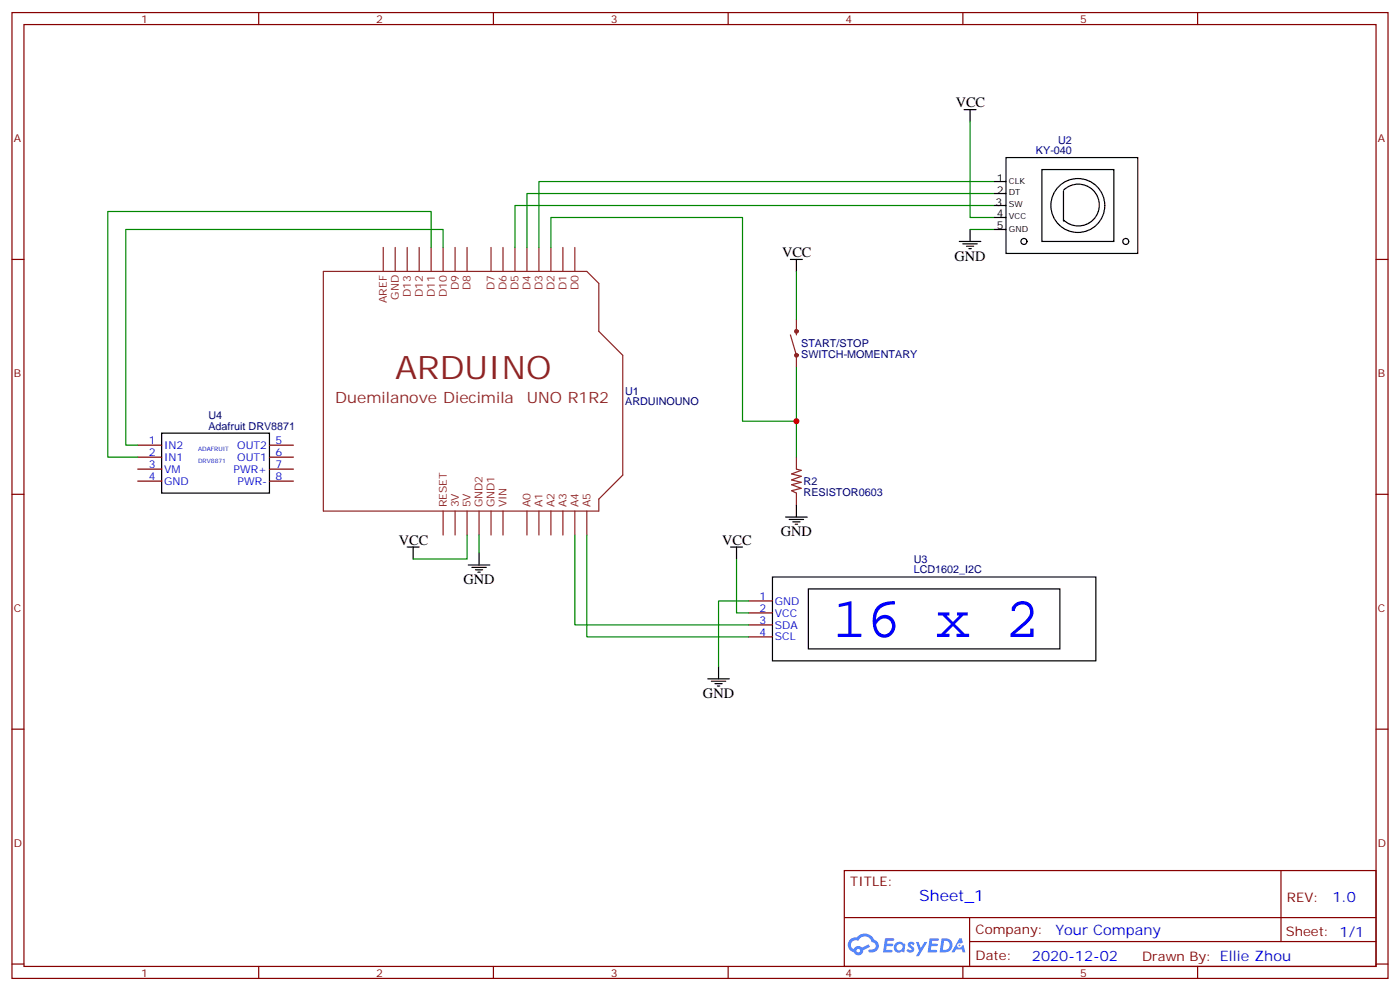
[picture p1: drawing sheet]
<svg xmlns="http://www.w3.org/2000/svg" width="412mm" height="292mm" viewBox="0 0 412 292" stroke-linecap="round" stroke-linejoin="round" font-family="sans-serif">
<g fill="none" stroke="#870000" stroke-width=".35">
<path d="M3.5 3.7h405.4v284.3h-405.4zM7.1 7.2h398.2v277.3h-398.2zM76.2 3.7v3.5M145.3 3.7v3.5M214.5 3.7v3.5M283.6 3.7v3.5M352.8 3.7v3.5M3.5 76.4h3.6M405.3 76.4h3.6M3.5 145.5h3.6M405.3 145.5h3.6M3.5 214.7h3.6"/>
<path d="M405.3 214.7h3.6M248.7 256.3h156.6v28.2h-156.6zM377.3 256.3v20.9M248.7 270.1h156.5M285.6 277.2h119.6M285.6 270.1v14.2M3.5 283.8h3.6M76.2 284.5v3.5M145.3 284.5v3.5M214.5 284.5v3.5M283.6 284.5v3.5M352.8 284.5v3.5"/>
<path d="M405.3 283.8h3.6"/>
</g>
<g fill="#5487ff">
<path d="M267.7 277.5a1.22 1.22 0 0 1 1.7 .2l-.4 .6a.47 .47 0 0 0-.3-.4 .47 .47 0 0 0-.5 .2l.1 .2a1.14 1.14 0 0 1 .8 1.8 1.14 1.14 0 0 1-1.9 0l-.2-.2 .5-.6 .7 .5a.29 .29 0 0 0 .3-.3 .29 .29 0 0 0-.2-.3 1.04 1.04 0 0 1-.6-1.7z"/>
<path d="M260.7 276.2h2.4l.3 .2-.2 .5-1.8 .1-.1 .8h1.5l.3 .4-.3 .4h-1.6l-.2 1.1h1.7l.2 .3-.2 .3-2.6 .1z"/>
<path d="M273.8 276.2h2.4l.3 .2-.1 .5-1.8 .1-.2 .8h1.6l.3 .4-.4 .4-1.6-.1-.1 1.1 1.7 .1 .2 .3-.2 .3-2.6 .1z"/>
<path d="M282.6 276.2h.7l.3 1.3-.6 .3a.69 .69 0 0 0-1 .3 .69 .69 0 0 0 .4 .9 .69 .69 0 0 0 .9-.6l.5-.2 .6 2.2h-.8l-.2-.9h-1.8l-.5 .9h-.8z"/>
<path d="M269.8 277.3h.8l.6 1.8 1.1-1.8h.9l-2.6 4.2h-.8l.9-1.5z"/>
<path d="M277.4 276.2l-.6 4.2h1.3a2.11 2.11 0 0 0 2.5-2.1 2.11 2.11 0 0 0-2.5-2.1zM278.1 277a1.39 1.39 0 0 1 1.7 1.4 1.39 1.39 0 0 1-1.8 1.2h-.3z"/>
<path d="M263.7 277.8a1.54 1.54 0 0 0-.1 2.2 1.54 1.54 0 0 0 2.2 .1l.6 .3 .3-2.3-.2-.3h-.4a1.49 1.49 0 0 0-2.4 0zM264 278.8a.94 .94 0 0 1 1.8 0 .94 .94 0 0 1-1.8 0z"/>
<path d="M250.4 276.6a2.18 2.18 0 0 0 1.1 3.7 1.44 1.44 0 0 0 1.6 .9 1.44 1.44 0 0 0 1.2-1.4l2-1.1-.5-.7-1.9 1a1.47 1.47 0 0 0-2.4 .4 1.39 1.39 0 0 1-.7-1.9 1.39 1.39 0 0 1 2-.5 2.12 2.12 0 0 1 2.2-1.3 2.12 2.12 0 0 1 1.9 1.7 1.14 1.14 0 0 1 1.1 1.4 1.14 1.14 0 0 1-1.7 .7 .43 .43 0 0 0-.5 .4 .43 .43 0 0 0 .4 .5 1.98 1.98 0 0 0 2.5-1.2 1.98 1.98 0 0 0-1.2-2.6 3.1 3.1 0 0 0-5.3-.6l-.9 .1zM252.3 279.9a.55 .55 0 0 1 1.1 0 .55 .55 0 0 1-1.1 0z"/>
<circle cx="282.6" cy="278.3" r=".26"/>
</g>
<g fill="none" stroke="#8c2424" stroke-width=".35">
<path d="M95.2 79.9h77.7l3.5 3.5v14.1l7 7.1v35.3l-7 7v3.6h-81.2zM112.9 72.8v7.1M116.4 72.8v7.1M119.9 72.8v7.1M123.5 72.8v7.1M127 72.8v7.1M130.5 72.8v7.1M134.1 72.8v7.1M137.6 72.8v7.1M144.6 72.8v7.1M148.2 72.8v7.1M151.7 72.8v7.1"/>
<path d="M155.2 72.8v7.1M158.7 72.8v7.1M162.3 72.8v7.1M165.8 72.8v7.1M169.3 72.8v7.1M130.5 150.5v7M134.1 150.5v7M137.6 150.5v7M141.1 150.5v7M144.6 150.5v7M148.2 150.5v7M155.2 150.5v7"/>
<path d="M158.7 150.5v7M162.3 150.5v7M165.8 150.5v7M169.3 150.5v7M172.9 150.5v7"/>
</g>
<g fill="none" stroke="#000" stroke-width=".35">
<path d="M292.8 53.4h3.5M292.8 57h3.5M296.3 46.4h38.8v28.2h-38.8zM306.9 49.9h21.2v21.2h-21.2zM313.3 56a6.2 6.2 0 0 1 8.7 0 6.2 6.2 0 0 1 0 8.7 6.2 6.2 0 0 1-8.7 0M313.3 56.3v8.8M292.8 60.5h3.5M292.8 64h3.5M292.8 67.6h3.5"/>
<circle cx="317.5" cy="60.5" r="7.9"/>
</g>
<g fill="#fff" stroke="#000" stroke-width=".35">
<circle cx="301.6" cy="71.1" r=".88"/>
<circle cx="331.6" cy="71.1" r=".88"/>
</g>
<g fill="none" stroke="#000" stroke-width=".35">
<path d="M284 32.3h3.5M285.8 32.3v3.5M232.8 76.4h3.6M234.6 76.4v3.5M282.6 71.1h6.3M283.6 71.8h4.3M284.7 72.5h2.1M285.4 73.2h.7M285.8 67.6v3.5M47.6 127.5h31.8v17.7h-31.8zM231.4 152.2h6.4M232.5 152.9h4.2"/>
<path d="M233.5 153.6h2.2M234.2 154.3h.7M234.6 148.7v3.5M119.9 161h3.6M121.7 161v3.6M137.9 166.3h6.4M139 167h4.2M140.1 167.7h2.1M140.8 168.5h.7M141.1 162.8v3.5M215.2 161h3.5M217 161v3.6"/>
<path d="M227.5 169.9h95.3v24.7h-95.3zM238.1 173.4h74.1v17.6h-74.1zM208.5 199.8h6.3M211.7 196.3v3.5M209.5 200.6h4.3M210.6 201.3h2.1M211.3 202h.7"/>
</g>
<path d="M40.6 131.1h7M40.6 134.6h7M40.6 138.1h7M79.4 131.1h7M79.4 134.6h7M79.4 138.1h7M40.6 141.6h7M79.4 141.6h7M220.5 176.9h7M220.5 180.4h7M220.5 184h7M220.5 187.5h7" fill="none" stroke="#870000" stroke-width=".35"/>
<path d="M232.8 98.6l1.8 6v3.5M234.6 94v4.6M234.6 134.6v3.5l1.4 .4-2.8 1 2.8 .7-2.8 1.1 2.8 .7-2.8 .7 2.8 1.1-2.8 .7 1.4 .7v3.5" fill="none" stroke="#8c2424" stroke-width=".35"/>
<g fill="none" stroke="#8c2424" stroke-width=".71">
<circle cx="234.6" cy="97.5" r=".35"/>
<circle cx="234.6" cy="104.6" r=".35"/>
</g>
<g fill="none" stroke="#008700" stroke-width=".35">
<path d="M285.8 35.8v28.2h7M292.8 53.4h-134.1v19.4M292.8 57h-137.6v15.8M127 72.8v-10.5h-95.3v72.3h8.9M130.5 72.8v-5.2h-93.5v63.5h3.6M162.3 72.8v-8.8h56.4v60h15.9M234.6 79.9v14.1M285.8 67.6h7M292.8 60.5h-141.1v12.3M234.6 108.1v26.5M137.6 157.5v7.1h-15.9M141.1 157.5v5.3"/>
<path d="M169.3 157.5v26.5h51.2M172.9 157.5v30h47.6M217 164.6v15.8h3.5M220.5 176.9h-8.8v19.4"/>
</g>
<circle cx="234.6" cy="124" r=".88" fill="#c00"/>
<text font-size="16.9" fill="#00f" x="245.2" y="187.5">16 x 2</text>
<text font-size="9.5" fill="#8d2323" x="116.4" y="111.7">ARDUINO</text>
<g font-size="4.6" fill="#8d2323">
<text x="98.8" y="118.7">Duemilanove Diecimila</text>
<text x="155.2" y="118.7">UNO R1R2</text>
</g>
<text font-size="4.6" fill="#00f" x="270.8" y="265.3">Sheet_1</text>
<g font-size="4.2">
<text x="281.5" y="31.6">VCC</text>
<text x="230.4" y="75.7">VCC</text>
<text x="281.2" y="76.7">GND</text>
<text x="117.5" y="160.3">VCC</text>
<text x="212.7" y="160.3">VCC</text>
<text x="230" y="157.9">GND</text>
<text x="136.5" y="172">GND</text>
<text x="207.1" y="205.5">GND</text>
</g>
<g font-size="4.2" fill="#00f">
<text x="392.5" y="265.6">1.0</text>
<text x="310.9" y="275.1">Your Company</text>
<text x="304" y="282.9">2020-12-02</text>
</g>
<g font-size="3.9" fill="#800">
<text x="250.5" y="260.9">TITLE:</text>
<text x="379.1" y="265.6">REV:</text>
<text x="287.4" y="275.1">Company:</text>
<text x="378.7" y="275.7">Sheet: 1/1</text>
<text x="287.4" y="282.8">Date:</text>
<text x="336.4" y="282.8">Drawn By: Ellie Zhou</text>
</g>
<g font-size="3.2" fill="#800">
<text x="41.6" y="6.7">1</text>
<text x="110.8" y="6.7">2</text>
<text x="179.9" y="6.7">3</text>
<text x="249.1" y="6.7">4</text>
<text x="318.2" y="6.7">5</text>
<text x="4.1" y="41.8">A</text>
<text x="405.9" y="41.8">A</text>
<text x="4.1" y="110.9">B</text>
<text x="405.9" y="110.9">B</text>
<text x="4.1" y="180.1">C</text>
<text x="405.9" y="180.1">C</text>
<text x="4.1" y="249.2">D</text>
<text x="405.9" y="249.2">D</text>
<text x="41.6" y="287.5">1</text>
<text x="110.8" y="287.5">2</text>
<text x="179.9" y="287.5">3</text>
<text x="249.1" y="287.5">4</text>
<text x="318.2" y="287.5">5</text>
</g>
<g font-size="3.2" fill="#000080">
<text x="305.2" y="45.3">KY-040</text>
<text x="311.7" y="42.4">U2</text>
<text x="236" y="105.4">SWITCH-MOMENTARY</text>
<text x="236" y="102.2">START/STOP</text>
<text x="184.1" y="119.3">ARDUINOUNO</text>
<text x="184.1" y="116.4">U1</text>
<text x="61.4" y="123.3">U4</text>
<text x="61.4" y="126.5">Adafruit DRV8871</text>
<text x="236.7" y="142.8">R2</text>
<text x="236.7" y="146">RESISTOR0603</text>
<text x="269.2" y="165.9">U3</text>
<text x="269.2" y="168.8">LCD1602_I2C</text>
</g>
<g font-size="3.2">
<text x="293.6" y="53.4">1</text>
<text x="293.6" y="57">2</text>
<text x="293.3" y="60.5">3</text>
<text x="293.6" y="64">4</text>
<text x="293.6" y="67.6">5</text>
</g>
<g font-size="3.2" fill="#8d2323">
<text x="113.9" y="89.2" transform="rotate(-90 113.9 89.2)">AREF</text>
<text x="117.5" y="88.2" transform="rotate(-90 117.5 88.2)">GND</text>
<text x="121" y="87.4" transform="rotate(-90 121 87.4)">D13</text>
<text x="124.5" y="87.4" transform="rotate(-90 124.5 87.4)">D12</text>
<text x="128.1" y="87.4" transform="rotate(-90 128.1 87.4)">D11</text>
<text x="131.6" y="87.4" transform="rotate(-90 131.6 87.4)">D10</text>
<text x="135.1" y="85.4" transform="rotate(-90 135.1 85.4)">D9</text>
<text x="138.6" y="85.4" transform="rotate(-90 138.6 85.4)">D8</text>
<text x="145.7" y="85.4" transform="rotate(-90 145.7 85.4)">D7</text>
<text x="149.2" y="85.4" transform="rotate(-90 149.2 85.4)">D6</text>
<text x="152.8" y="85.4" transform="rotate(-90 152.8 85.4)">D5</text>
<text x="156.3" y="85.4" transform="rotate(-90 156.3 85.4)">D4</text>
<text x="159.8" y="85.4" transform="rotate(-90 159.8 85.4)">D3</text>
<text x="163.3" y="85.4" transform="rotate(-90 163.3 85.4)">D2</text>
<text x="166.9" y="85.4" transform="rotate(-90 166.9 85.4)">D1</text>
<text x="170.4" y="85.4" transform="rotate(-90 170.4 85.4)">D0</text>
<text x="131.6" y="149.4" transform="rotate(-90 131.6 149.4)">RESET</text>
<text x="135.1" y="149.4" transform="rotate(-90 135.1 149.4)">3V</text>
<text x="138.6" y="149.4" transform="rotate(-90 138.6 149.4)">5V</text>
<text x="142.2" y="149.4" transform="rotate(-90 142.2 149.4)">GND2</text>
<text x="145.7" y="149.4" transform="rotate(-90 145.7 149.4)">GND1</text>
<text x="149.2" y="149.4" transform="rotate(-90 149.2 149.4)">VIN</text>
<text x="156.3" y="149.4" transform="rotate(-90 156.3 149.4)">A0</text>
<text x="159.8" y="149.4" transform="rotate(-90 159.8 149.4)">A1</text>
<text x="163.3" y="149.4" transform="rotate(-90 163.3 149.4)">A2</text>
<text x="166.9" y="149.4" transform="rotate(-90 166.9 149.4)">A3</text>
<text x="170.4" y="149.4" transform="rotate(-90 170.4 149.4)">A4</text>
<text x="173.9" y="149.4" transform="rotate(-90 173.9 149.4)">A5</text>
</g>
<g font-size="3.2" fill="#00f">
<text x="43.8" y="130.7">1</text>
<text x="81.1" y="130.7">5</text>
<text x="43.8" y="134.2">2</text>
<text x="43.8" y="137.8">3</text>
<text x="48.3" y="132.1">IN2</text>
<text x="48.3" y="135.6">IN1</text>
<text x="69.9" y="132.1">OUT2</text>
<text x="69.9" y="135.6">OUT1</text>
<text x="81.1" y="134.2">6</text>
<text x="81.1" y="137.8">7</text>
<text x="43.8" y="141.3">4</text>
<text x="48.3" y="139.2">VM</text>
<text x="48.3" y="142.7">GND</text>
<text x="68.8" y="139.2">PWR+</text>
<text x="70" y="142.7">PWR-</text>
<text x="81.1" y="141.3">8</text>
<text x="223.8" y="176.6">1</text>
<text x="228.2" y="178">GND</text>
<text x="223.8" y="180.1">2</text>
<text x="223.8" y="183.6">3</text>
<text x="228.2" y="181.5">VCC</text>
<text x="228.2" y="185">SDA</text>
<text x="223.8" y="187.1">4</text>
<text x="228.2" y="188.6">SCL</text>
</g>
<g font-size="2.5">
<text x="297.1" y="57.5">DT</text>
<text x="297.2" y="54.3">CLK</text>
<text x="297.1" y="61">SW</text>
<text x="297.2" y="64.5">VCC</text>
<text x="297.2" y="68.4">GND</text>
</g>
<g font-size="1.8" fill="#00f">
<text x="58.3" y="132.9">ADAFRUIT</text>
<text x="58.3" y="136.4">DRV8871</text>
</g>
</svg>
